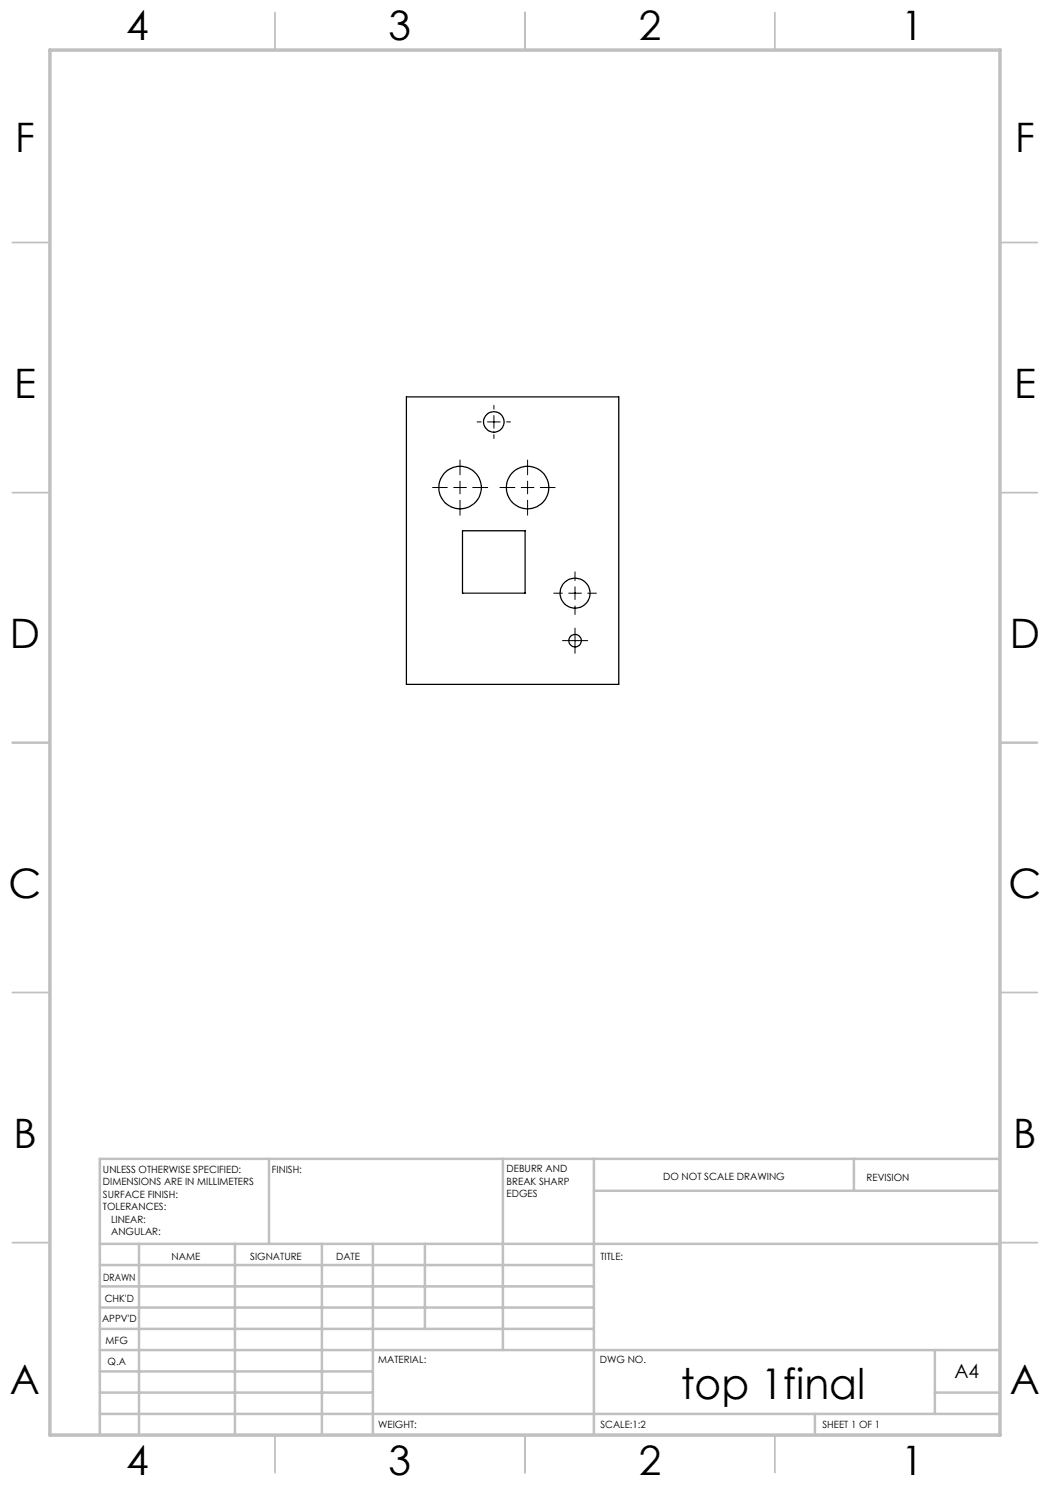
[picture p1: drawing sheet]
<svg xmlns="http://www.w3.org/2000/svg" width="210mm" height="297mm" viewBox="0 0 210 297" stroke-linecap="round" stroke-linejoin="round" font-family="sans-serif">
<g fill="none" stroke="#000" stroke-width=".2">
<path d="M86.5 97.5h3M90.7 97.5h2.6M92 92v3M92 96.2v2.6M94.5 97.5h3M95.4 84.4h.8M97.5 84.4h2.5M98.8 81.1v.7M98.8 83.1v2.6M98.8 86.9v.8M100 97.5h3M101.3 84.4h.8"/>
<path d="M104.2 97.5h2.6M105.5 92v3M105.5 96.2v2.6M108.1 97.5h2.9M92 100v3M105.5 100v3M110.7 118.6h1.8M113.7 118.6h2.6M115 114.4v1.7M115 117.4v2.5M117.5 118.6h1.8M112.5 128.1h5"/>
<path d="M115 121.2v1.7M115 125.6v5.1"/>
</g>
<g fill="none" stroke="#c0c0c0" stroke-width=".35">
<path d="M55 2.5v7.5M105 2.5v7.5M155 2.5v7.5M2.5 48.5h7.5M200 48.5h7.5M2.5 98.5h7.5M200 98.5h7.5M2.5 148.5h7.5M200 148.5h7.5M2.5 198.5h7.5M200 198.5h7.5M2.5 248.5h7.5"/>
<path d="M200 248.5h7.5M55 287v7.5M105 287v7.5M155 287v7.5"/>
</g>
<g fill="none" stroke="#c0c0c0" stroke-width=".5">
<path d="M53.8 231.8v17M100.6 231.8v38.2M118.8 231.8v55.2M118.8 238.2h81.2M170.8 231.8v6.4M200 231.8h-180v55.2M20 248.8h180M20 257.3h98.8M20 253h98.8M27.8 248.8v38.2M47 248.8v38.2M64.4 248.8v38.2"/>
<path d="M74.6 248.8v38.2M85 248.8v17M20 265.8h98.8M20 261.5h98.8M20 278.5h54.6M20 274.3h54.6M20 270h180M187 278.5h13M187 270v12.8M20 282.8h180M163 282.8v4.2"/>
</g>
<path d="M10 10h190v277h-190z" fill="none" stroke="#c0c0c0" stroke-width=".7"/>
<g fill="none" stroke="#000" stroke-width=".25">
<path d="M81.3 79.4h42.5v57.5h-42.5zM92.5 106.1h12.5v12.5h-12.5z"/>
<circle cx="92" cy="97.5" r="4.2"/>
<circle cx="98.8" cy="84.4" r="2.04"/>
<circle cx="105.5" cy="97.5" r="4.2"/>
<circle cx="115" cy="118.6" r="3"/>
<circle cx="115" cy="128.1" r="1.25"/>
</g>
<text font-size="8.5" x="136.2" y="279.7">top 1final</text>
<g font-size="8.1">
<text x="25.2" y="8">4</text>
<text x="77.7" y="8">3</text>
<text x="127.7" y="8">2</text>
<text x="180.2" y="8">1</text>
<text x="3" y="30.4">F</text>
<text x="203" y="30.4">F</text>
<text x="2.8" y="79.6">E</text>
<text x="202.8" y="79.6">E</text>
<text x="2" y="129.6">D</text>
<text x="202" y="129.6">D</text>
<text x="1.7" y="179.6">C</text>
<text x="201.7" y="179.6">C</text>
<text x="2.7" y="229.6">B</text>
<text x="202.7" y="229.6">B</text>
<text x="2" y="278.9">A</text>
<text x="202" y="278.9">A</text>
<text x="25.2" y="295">4</text>
<text x="77.7" y="295">3</text>
<text x="127.7" y="295">2</text>
<text x="180.2" y="295">1</text>
</g>
<text font-size="3.9" x="190.9" y="275.5">A4</text>
<g font-size="2">
<text x="20.6" y="234.6">UNLESS OTHERWISE SPECIFIED:</text>
<text x="20.6" y="237.1">DIMENSIONS ARE IN MILLIMETERS</text>
<text x="20.6" y="239.6">SURFACE FINISH:</text>
<text x="54.4" y="234.6">FINISH:</text>
<text x="101.3" y="234.5">DEBURR AND</text>
<text x="101.3" y="237">BREAK SHARP</text>
<text x="101.3" y="239.5">EDGES</text>
<text x="132.6" y="236">DO NOT SCALE DRAWING</text>
<text x="173.3" y="236.2">REVISION</text>
<text x="20.6" y="242.1">TOLERANCES:</text>
<text x="22.2" y="244.6">LINEAR:</text>
<text x="22.2" y="247.1">ANGULAR:</text>
<text x="34.3" y="252">NAME</text>
<text x="50" y="251.9">SIGNATURE</text>
<text x="67.2" y="251.9">DATE</text>
<text x="120.1" y="251.9">TITLE:</text>
<text x="20.6" y="256.1">DRAWN</text>
<text x="20.9" y="260.3">CHK'D</text>
<text x="20.4" y="264.4">APPV'D</text>
<text x="21.1" y="268.8">MFG</text>
<text x="21.5" y="273">Q.A</text>
<text x="75.6" y="272.5">MATERIAL:</text>
<text x="120" y="272.5">DWG NO.</text>
<text x="75.6" y="285.5">WEIGHT:</text>
<text x="120.1" y="285.6">SCALE:1:2</text>
<text x="164.5" y="285.6">SHEET 1 OF 1</text>
</g>
</svg>
